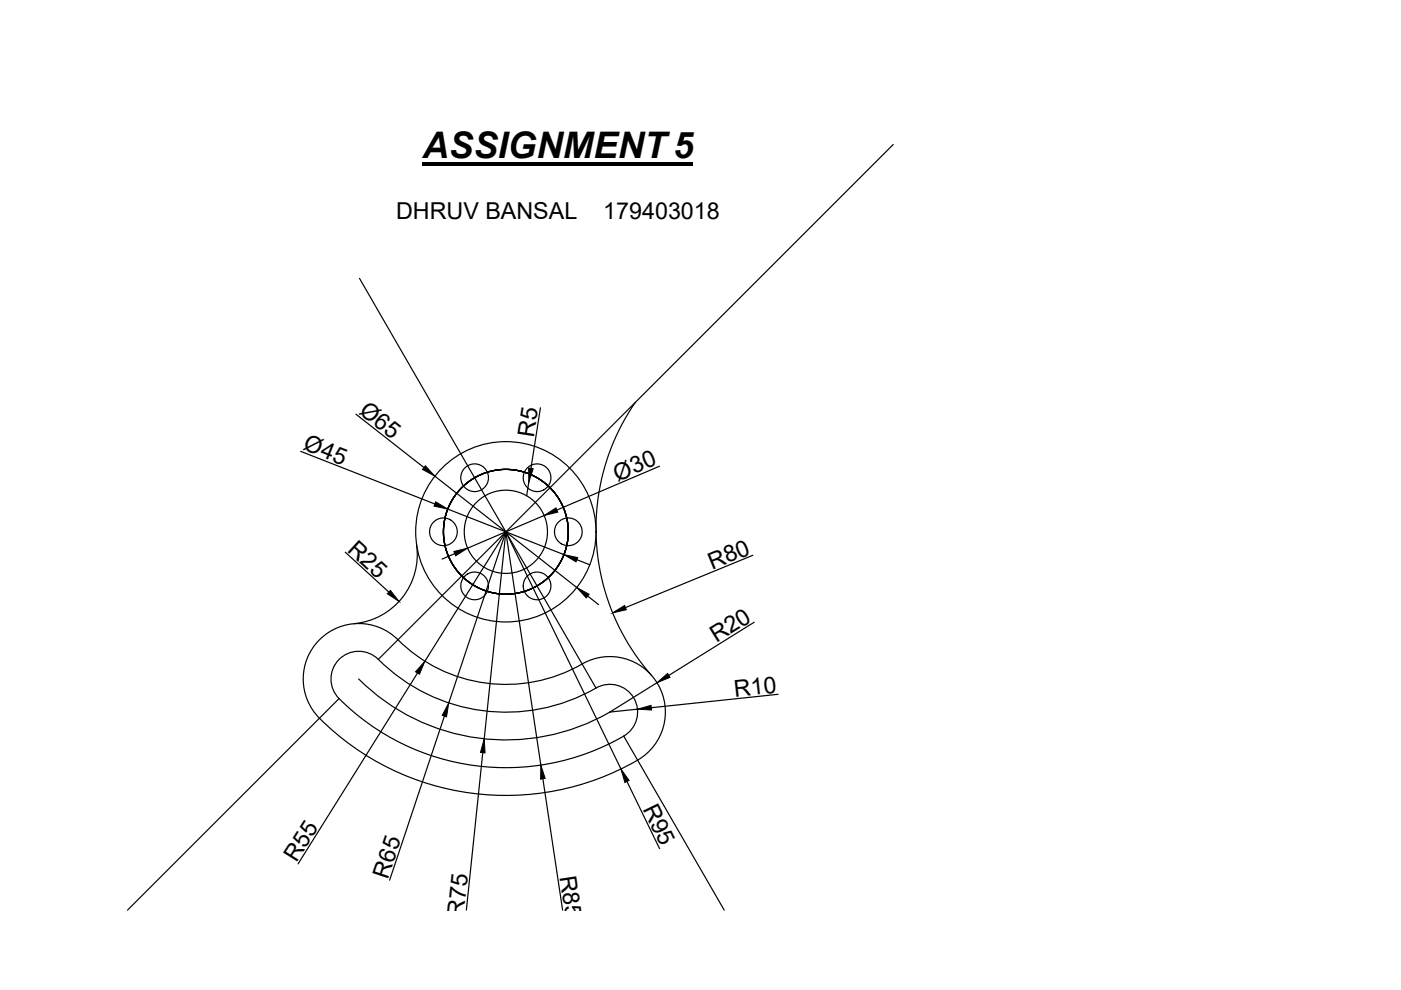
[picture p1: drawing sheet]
<svg xmlns="http://www.w3.org/2000/svg" width="297mm" height="210mm" viewBox="0 0 297 210" stroke-linecap="round" stroke-linejoin="round" font-family="sans-serif">
<!-- layer: 0 -->
<g fill="none" stroke="#000" stroke-width=".25">
<path d="M189.4 30.6l-109.2 109.2a5.9 5.9 0 0 0-8.3 0 5.9 5.9 0 0 0 0 8.3 49.8 49.8 0 0 0 61.1 7.4 5.9 5.9 0 0 0 1.1-7.9 5.9 5.9 0 0 0-7.7-1.7M76.2 59l50.2 86.9M63.8 95.7l28.4 11.2M75.5 87.8l14.4 11.3M114.6 86.5l-2 12.8M134.7 85.3a47.1 47.1 0 0 0 3.4 57.9M139.8 98.9l-21.7 9.2M73.2 117.1l9.2 8.4M88.3 115.5a14.7 14.7 0 0 1-13.3 16.7M92.2 101l30.1 23.6M94.9 107.9l24.7 9.7M96.4 117.4l-2.7 1.1"/>
<path d="M107.2 112.8l24.5 50.3M107.2 112.8l7.5 49.4M107.2 112.8l-4.5 43.8M107.2 112.8l-12.1 36.2M107.2 112.8l-17.1 27.4M112.1 102.2l-.4 2.9M115.4 109.3l-16.3 6.9M122.3 118.7l2.7 1M159.6 117.7l-27 11.1M80.2 139.8a38.2 38.2 0 0 0 46.2 6.1M124.6 126.4l2.3 1.8M159.9 131.9l-18.1 11.3"/>
<path d="M71.9 148.1l-44.9 44.9M76.1 144a44.1 44.1 0 0 0 53.2 7M88.5 142.7l-25.3 40.5M94.2 151.8l-11.6 34.8M102.4 159.6l-3.5 33.4M132.2 156.1l21.4 36.9M139.3 144.8l-10 6.2 5.9-.6M165 147.2l-26.9 2.9M115.1 165.1l4.2 27.9M132.9 165.7l6.9 14.2M135.2 161.2a11.8 11.8 0 0 0 4.3-16.1 11.8 11.8 0 0 0-16.1-4.3 32.4 32.4 0 0 1-39-5.2 11.8 11.8 0 0 0-16.7 0 11.8 11.8 0 0 0 0 16.7 55.9 55.9 0 0 0 67.5 8.9"/>
<circle cx="94" cy="112.8" r="2.94"/>
<circle cx="100.6" cy="101.3" r="2.94"/>
<circle cx="107.3" cy="112.8" r="19.1"/>
<circle cx="107.3" cy="112.8" r="13.2"/>
<circle cx="107.3" cy="112.8" r="8.8"/>
<circle cx="113.9" cy="101.3" r="2.94"/>
<circle cx="120.5" cy="112.8" r="2.94"/>
<circle cx="100.6" cy="124.2" r="2.94"/>
<circle cx="113.9" cy="124.2" r="2.94"/>
</g>
<g fill="#000" stroke="#000" stroke-width=".21">
<path d="M90.2 98.8l2 2.2-2.6-1.5zM112.1 99.2l.9 .2-.9 2.8zM92.4 106.4l2.5 1.5-2.9-.6zM96.2 116.9l2.9-.7-2.5 1.6zM115.4 109.3l2.5-1.6 .4 .9zM119.6 117.6l2.9 .6-.4 .9zM82.8 125.2l1.8 2.3-2.5-1.6zM122.3 124.6l2.6 1.4-.6 .8zM129.9 129.9l2.5-1.5 .4 .9zM90.1 140.2l-1.2 2.8-.8-.6zM95.1 149l-.4 3-.9-.3zM102.7 156.6l.1 3-.9-.1z"/>
<path d="M135.2 150.4l2.8-.8 .1 .9zM139.3 144.8l2.2-2 .6 .8zM114.7 162.2l.9 2.9-1 .1zM131.7 163.1l1.7 2.4-.9 .4z"/>
</g>
<path d="M89.7 34.4h57.2v.8h-57.2z" fill="#000"/>
<text font-size="7.8" x="89.6" y="33.5">ASSIGNMENT5</text>
<g font-size="4.9">
<text x="84" y="46.5">DHRUV BANSAL</text>
<text x="127.9" y="46.5">179403018</text>
<text x="75.9" y="87.5" transform="rotate(38 75.9 87.5)">Ø65</text>
<text x="64.1" y="95.3" transform="rotate(22 64.1 95.3)">Ø45</text>
<text x="113.2" y="92.8" transform="rotate(-81 113.2 92.8)">R5</text>
<text x="130.9" y="102.1" transform="rotate(-23 130.9 102.1)">Ø30</text>
<text x="73.5" y="116.7" transform="rotate(42 73.5 116.7)">R25</text>
<text x="151" y="120.8" transform="rotate(-22 151 120.8)">R80</text>
<text x="151.9" y="136.4" transform="rotate(-32 151.9 136.4)">R20</text>
<text x="155.8" y="147.7" transform="rotate(-6 155.8 147.7)">R10</text>
<text x="136.2" y="171.5" transform="rotate(64 136.2 171.5)">R95</text>
<text x="62.8" y="182.9" transform="rotate(-58 62.8 182.9)">R55</text>
<text x="118.7" y="185.9" transform="rotate(81 118.7 185.9)">R85</text>
<text x="82.2" y="186.5" transform="rotate(-72 82.2 186.5)">R65</text>
<text x="98.3" y="194.4" transform="rotate(-84 98.3 194.4)">R75</text>
</g>
</svg>
